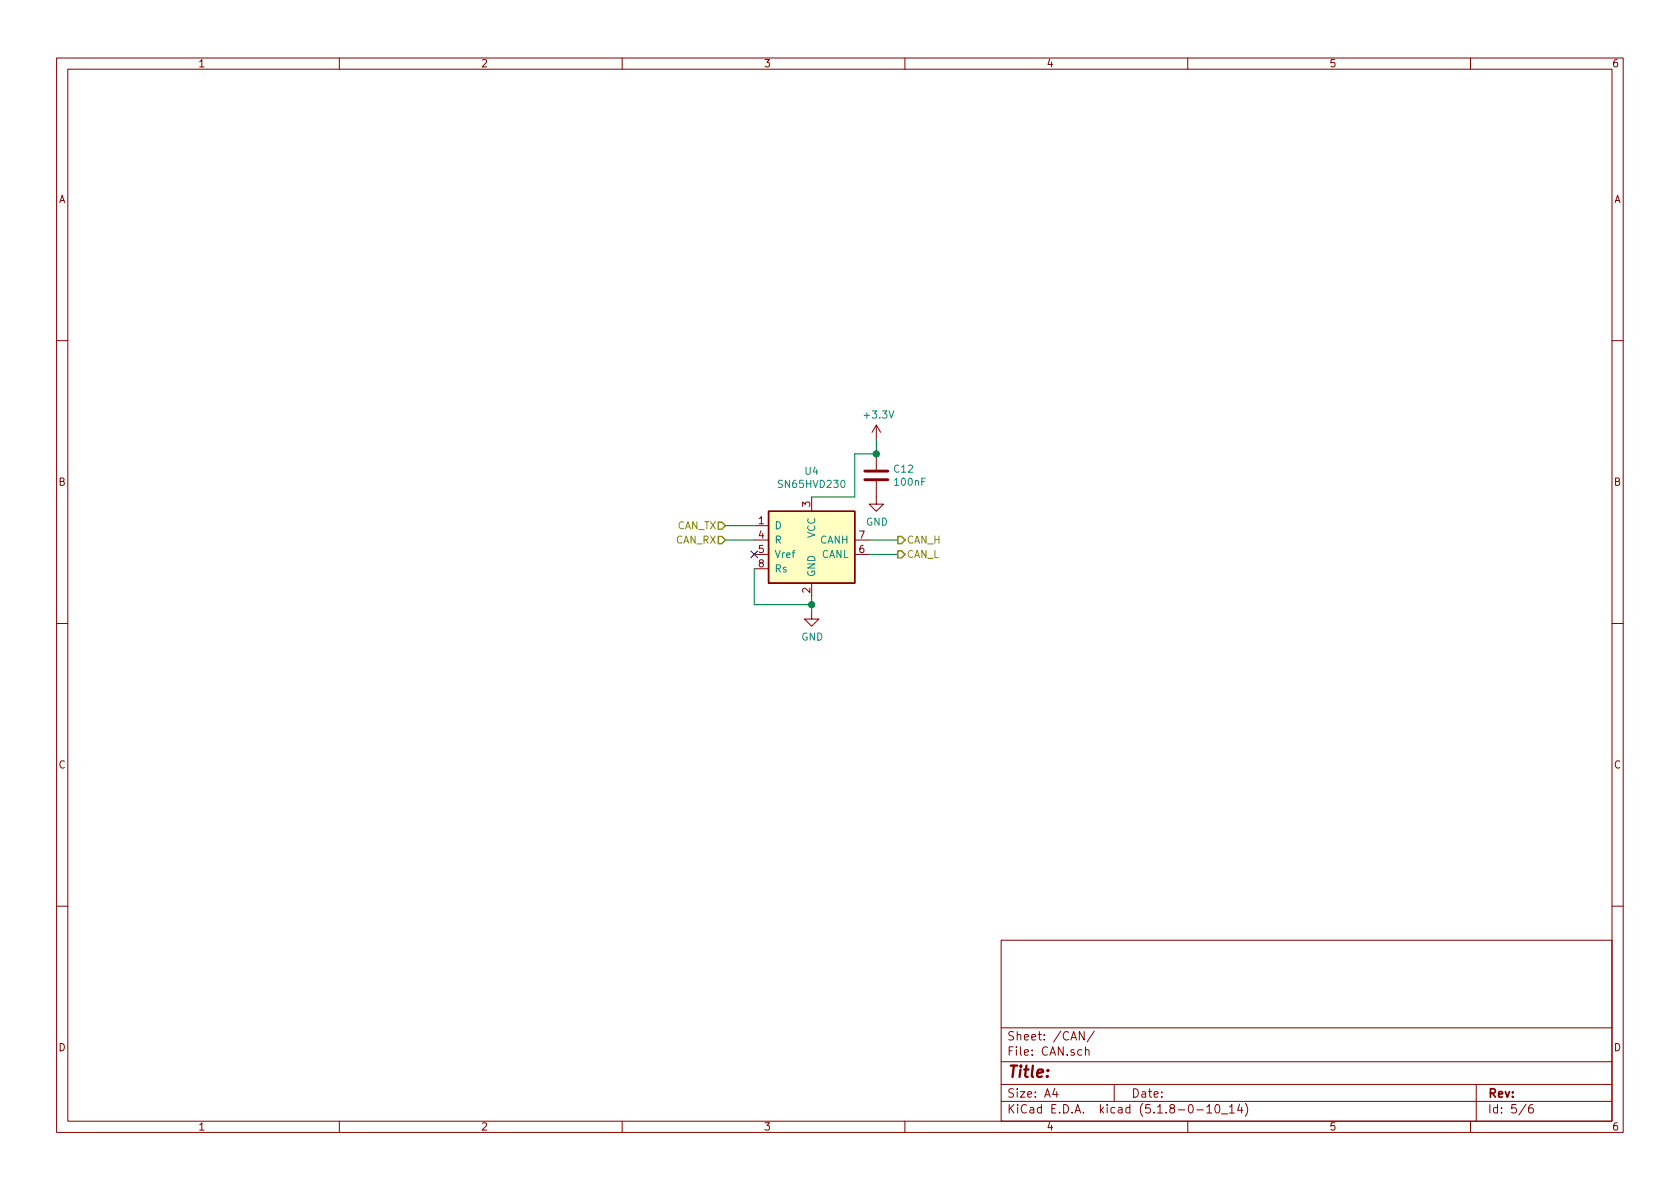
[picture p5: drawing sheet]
<svg xmlns="http://www.w3.org/2000/svg" width="297mm" height="210mm" viewBox="0 0 297 210" stroke-linecap="round" stroke-linejoin="round" font-family="sans-serif">
<g fill="none" stroke="#840000" stroke-width=".18">
<path d="M10 10.3h277v189.9h-277zM12 12.2h273v186.1h-273zM60 10.3v1.9M110 10.3v1.9M160 10.3v1.9M210 10.3v1.9M260 10.3v1.9M10 60.2h2M154.9 75.2v2.5M154.9 75.2l-.7 1.2M154.9 75.2l.8 1.2M285 60.2h2"/>
<path d="M133.3 93h2.6M133.3 95.5h2.6M133.3 98h2.6M143.5 87.9v2.5M151.1 95.5h2.6M151.1 98h2.6M154.9 85.1v4h1.3l-1.3 1.3-1.2-1.3h1.2M154.9 80.3v2.8M10 110.3h2M133.3 100.6h2.6M143.5 108.2v1.3h1.3l-1.3 1.2-1.3-1.2h1.3M143.5 103.1v2.6"/>
<path d="M285 110.3h2M10 160.2h2M177 166.3h108v32h-108zM285 160.2h2M60 198.3v1.9M110 198.3v1.9M160 198.3v1.9M177 194.8h108M177 191.8h108M177 187.8h108M177 181.8h108M186.5 192.5l-.4 1h1"/>
<path d="M186.8 193v1M191.7 182.4v1.5l-.9-1.5v1.5M191.9 185.7h.1a.37 .37 0 0 1 .6 .1v.8M191.9 185.1v1.5M193.5 182.3l-1.3 2M197 191.8v3M210 198.3v1.9M211.6 196.3h1.2M213.4 195.8l.4-.5v1.5M213.4 196.8h.8M215 195.4l.3-.1a.94 .94 0 0 1 0 1.5 .8 .8 0 0 1-.6-.6 .8 .8 0 0 1 .3-.8zM216 197h1.1"/>
<path d="M217.4 195.8l.4-.5v1.5M217.4 196.8h.8M219.2 195.2l-.4 1.1h.9M219.5 195.8v1M220.2 195.1a1.71 1.71 0 0 1 0 2.3M260 198.3v1.9M261 191.8v6.5M269.8 195.2l-1.2 2M271 195.3a.62 .62 0 0 0-.7 .7v.7l.3 .1 .4-.1 .1-.5-.1-.2-.4-.1-.3 .3"/>
</g>
<path d="M135.9 90.4h15.2v12.7h-15.2z" fill="#ffffc2" stroke="#ffffc2" stroke-width=".18"/>
<path d="M135.9 90.4h15.2v12.7h-15.2z" fill="none" stroke="#840000" stroke-width=".25"/>
<path d="M152.9 84.8h4.1M152.9 83.3h4.1" fill="none" stroke="#840000" stroke-width=".51"/>
<path d="M154.9 77.7v2.6h-3.8v7.6h-7.6M128.3 95.5h5M128.3 93h5M153.7 95.5h5M153.7 98h5M133.3 100.6v6.3h10.2M143.5 105.7v2.5" fill="none" stroke="#008400" stroke-width=".18"/>
<path d="M127 92.3h.6l.7 .7-.7 .6h-.6zM127 94.9h.6l.7 .6-.7 .6h-.6zM158.7 94.9h.7l.6 .6-.6 .6h-.7zM158.7 97.4h.7l.6 .6-.6 .7h-.7z" fill="none" stroke="#848400" stroke-width=".25"/>
<g fill="#008400" stroke="#008400" stroke-width=".25">
<circle cx="154.9" cy="80.3" r=".51"/>
<circle cx="143.5" cy="106.9" r=".51"/>
</g>
<path d="M132.7 97.4l1.3 1.2M134 97.4l-1.3 1.2" fill="none" stroke="#000084" stroke-width=".18"/>
<text font-size="2.8" fill="#840000" x="178" y="190.5">Title:</text>
<g font-size="2.1" fill="#840000">
<text x="178" y="184">Sheet: /CAN/</text>
<text x="178" y="186.7">File: CAN.sch</text>
<text x="178" y="196.9">KiCad E.D.A. kicad (5.1.8-0-10_14)</text>
<text x="178" y="194.1">Size: A4</text>
<text x="200" y="194.1">Date:</text>
<text x="263" y="194.1">Rev:</text>
<text x="263" y="196.9">Id: 5/6</text>
</g>
<g font-size="1.8" fill="#840000">
<text x="35" y="11.9">1</text>
<text x="85" y="11.9">2</text>
<text x="135" y="11.9">3</text>
<text x="185" y="11.9">4</text>
<text x="235" y="11.9">5</text>
<text x="285" y="11.9">6</text>
<text x="10.4" y="35.9">A</text>
<text x="285.4" y="35.9">A</text>
<text x="10.4" y="85.9">B</text>
<text x="143.3" y="89.6" transform="rotate(-90 143.3 89.6)">3</text>
<text x="285.4" y="85.9">B</text>
<text x="134.1" y="92.7">1</text>
<text x="134.1" y="95.2">4</text>
<text x="151.9" y="95.2">7</text>
<text x="134.1" y="97.8">5</text>
<text x="134.1" y="100.3">8</text>
<text x="151.9" y="97.8">6</text>
<text x="143.3" y="104.9" transform="rotate(-90 143.3 104.9)">2</text>
<text x="10.4" y="135.9">C</text>
<text x="285.4" y="135.9">C</text>
<text x="10.4" y="185.9">D</text>
<text x="285.4" y="185.9">D</text>
<text x="35" y="199.9">1</text>
<text x="85" y="199.9">2</text>
<text x="135" y="199.9">3</text>
<text x="185" y="199.9">4</text>
<text x="235" y="199.9">5</text>
<text x="285" y="199.9">6</text>
</g>
<g font-size="1.8" fill="#008484">
<text x="153" y="74">+3.3V</text>
<text x="142.4" y="84">U4</text>
<text x="158.1" y="83.6">C12</text>
<text x="138" y="86.3">SN65HVD230</text>
<text x="158.3" y="85.9">100nF</text>
<text x="136.9" y="93.6">D</text>
<text x="144.1" y="95.2" transform="rotate(-90 144.1 95.2)">VCC</text>
<text x="153.1" y="93">GND</text>
<text x="136.9" y="96.1">R</text>
<text x="136.9" y="98.7">Vref</text>
<text x="136.9" y="101.2">Rs</text>
<text x="145" y="96.1">CANH</text>
<text x="145.2" y="98.7">CANL</text>
<text x="144.1" y="102.1" transform="rotate(-90 144.1 102.1)">GND</text>
<text x="141.7" y="113.3">GND</text>
</g>
<g font-size="1.8" fill="#848400">
<text x="119.7" y="93.6">CAN_TX</text>
<text x="119.5" y="96.1">CAN_RX</text>
<text x="160.3" y="96.1">CAN_H</text>
<text x="160.3" y="98.7">CAN_L</text>
</g>
</svg>
